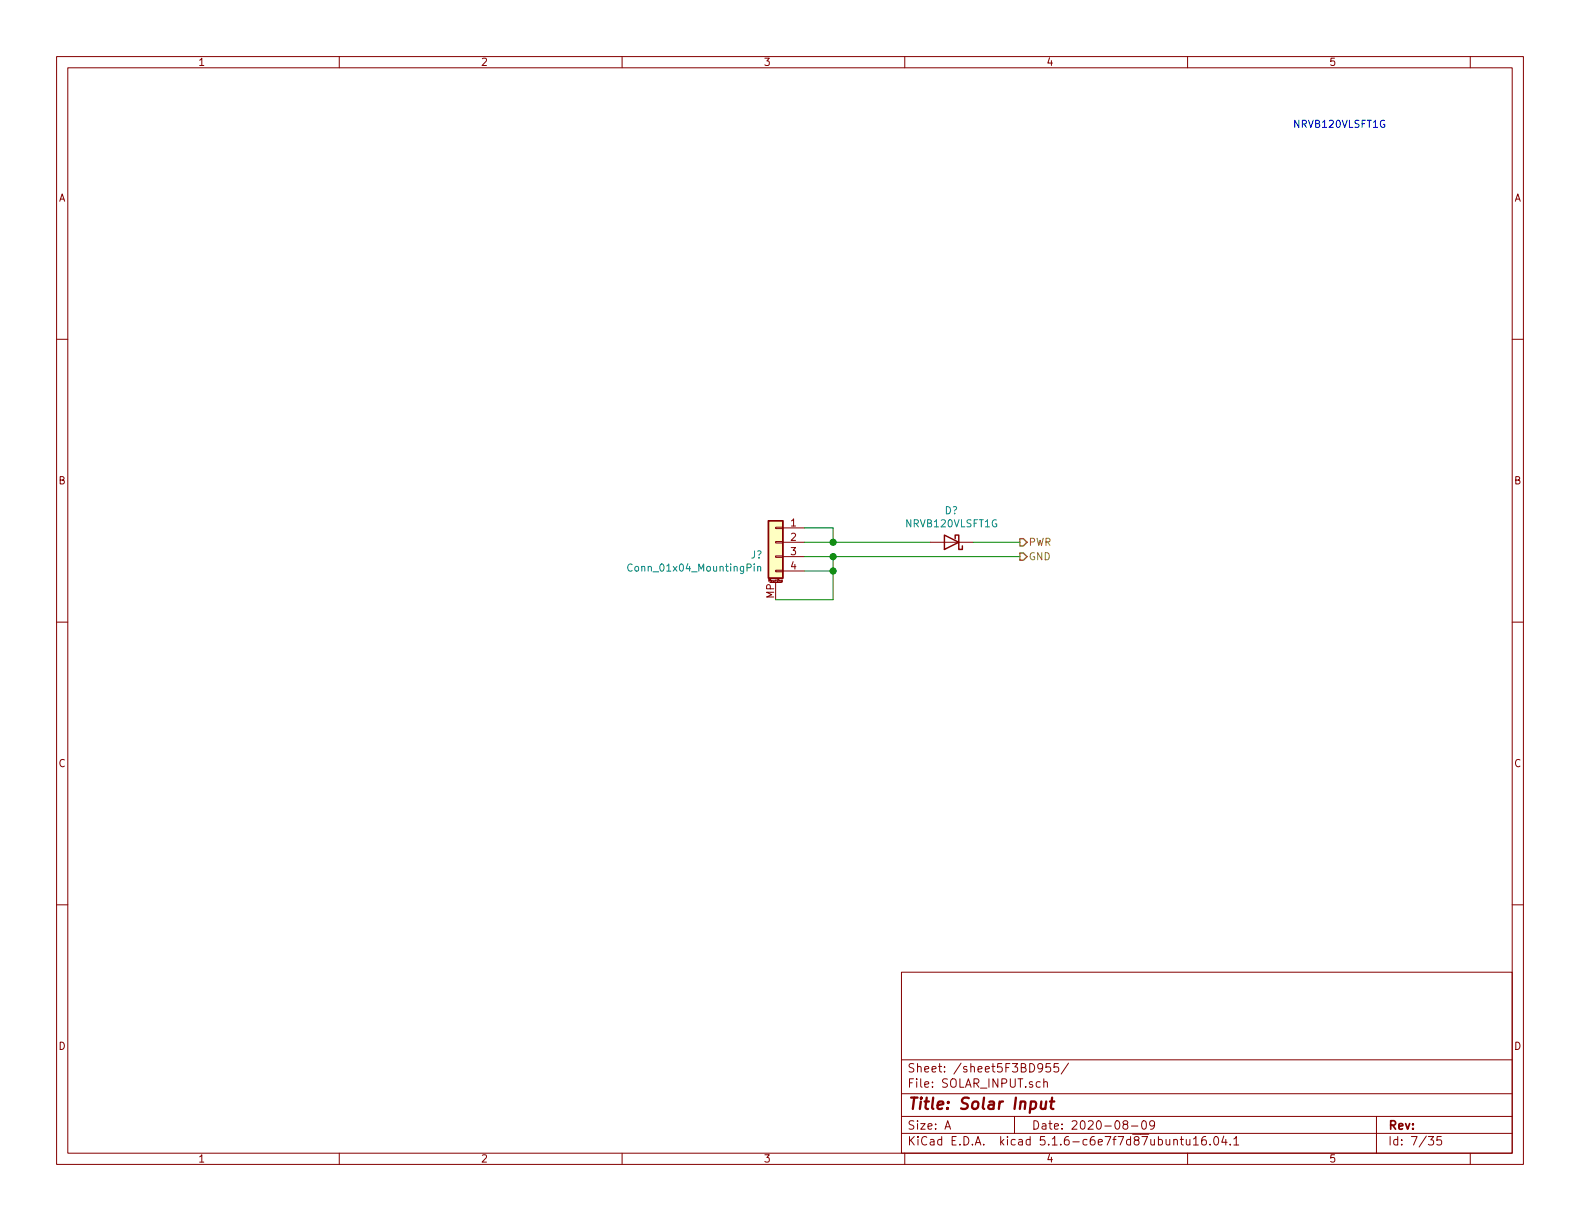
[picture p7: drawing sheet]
<svg xmlns="http://www.w3.org/2000/svg" width="279mm" height="216mm" viewBox="0 0 279 216" stroke-linecap="round" stroke-linejoin="round" font-family="sans-serif">
<g fill="none" stroke="#840000" stroke-width=".18">
<path d="M10 10h259.4v195.9h-259.4zM12 12h255.4v191.9h-255.4zM60 10v2M110 10v2M160 10v2M210 10v2M260 10v2M10 60h2M267.4 60h2M137.2 98.3h1.2v.3h-1.2zM137.2 93.2h1.2v.3h-1.2zM137.2 95.8h1.2v.2h-1.2z"/>
<path d="M138.4 93.3h3.8M138.4 95.9h3.8M138.4 98.4h3.8M164.5 95.9h7.6M10 110h2M136.1 103h2.1M137.2 100.8h1.2v.3h-1.2zM137.2 103v3M138.3 102.6v.3h-.1M138.3 102.6h-.1v.2h.1M138.4 101h3.8M267.4 110h2"/>
<path d="M10 160h2M267.4 160h2M159.4 171.9h108v32h-108zM159.4 197.4h108M159.4 193.4h108M159.4 187.4h108M167.1 199.7l.5-1.5 .5 1.5M167.2 199.2h.8M179.4 197.4v3M183.9 191.3h-.4l-.3 .2 .2 .7h.5M184.4 188.7l-.3 .3h-.3l-.3-.3v-.4l.2-.2h.4l.2 .1a1.13 1.13 0 0 1-.2 1.3l-.4 .1M184.6 191.4l.2-.1h.4v1"/>
<path d="M184.6 190.8v1.5M185.7 188.1h-.7l-.1 .7 .3-.2 .4 .1 .2 .2-.1 .5-.2 .2-.6-.2M187.1 188.1h-.7v.7l.2-.2 .5 .1 .1 .2-.1 .5-.2 .2-.5-.2M189 188l-1.3 1.9M198.9 198.8l-.3-.3 .1-.2a.48 .48 0 0 1 .6-.1l.1 .3-.1 .3-.6 .1a.48 .48 0 0 0 0 .6l.2 .2 .5-.2v-.4l-.2-.3M200.1 199.1h1.1M202 198.3l.4-.1a.94 .94 0 0 1 0 1.5 .82 .82 0 0 1-.4-1.4zM204.2 198.8l-.3 .3h-.3l-.3-.3v-.3l.2-.3h.4l.2 .1a1.13 1.13 0 0 1-.2 1.3l-.4 .1M243.4 197.4v6.5M60 203.9v2M110 203.9v2M159.4 200.4h108"/>
<path d="M160 203.9v2M207.6 201.6l.2-.1h.3l.1 1M208.7 201.5h.6M208.9 201v1.3l.4 .2M209.8 201.5l.1 .9 .3 .1 .2-.2M210 203.9v2M210.4 201.5v1M211 201.4l.5-.4v1.5M211 202.5h.9M213.2 201a.59 .59 0 0 0-.7 .6v.7l.3 .2 .5-.2v-.5l-.1-.2-.4-.1-.3 .3M214 202.3v.2M214.8 201h.2a.8 .8 0 0 1 .5 .7 .8 .8 0 0 1-.5 .8 1 1 0 0 1-.2-1.5z"/>
<path d="M216.4 200.9l-.3 1.1h.9M216.8 201.5v1M217.6 202.3v.2M218.2 201.4l.4-.4v1.5M218.2 202.5h.8M252.6 201h.9l-.5 .5 .4 .2v.6l-.2 .2-.6-.2M254.9 201h-.7l-.1 .7 .2-.2 .5 .1 .1 .2v.5l-.2 .2-.6-.2M260 203.9v2"/>
</g>
<path d="M184.1 194.8v1.2a.56 .56 0 0 0 .8-.1M185 194.8l-.2 1.3M185.7 194.8h.7M186.1 194.1l-.3 1.7 .1 .2 .4 .1" fill="none" stroke="#840000" stroke-width=".41"/>
<path d="M135.9 92.1h2.5v10.1h-2.5z" fill="#ffffc2" stroke="#ffffc2" stroke-width=".18"/>
<path d="M135.9 92.1h2.5v10.1h-2.5zM167 94.6l2.5 1.3-2.5 1.3zM168.9 95.3v-.7h.6v2.6h.7v-.7" fill="none" stroke="#840000" stroke-width=".25"/>
<path d="M111.8 99.8a.6 .6 0 0 0-.8 .5 .6 .6 0 0 0 .6 .7l.2-.1M133.4 99.7v.1M133.4 100.2v.8M134 100.3l.2-.1h.3v.8M134 100.2v.8" fill="none" stroke="#008484" stroke-width=".18"/>
<path d="M142.2 93.3h5.1v2.6M142.2 95.9h22.3M142.2 98.4h38.1M147.3 98.4v7.6h-10.1M172.1 95.9h8.2M142.2 101h5.1" fill="none" stroke="#008400" stroke-width=".18"/>
<path d="M180.3 95.3h.7l.6 .6-.6 .6h-.7zM180.3 97.8h.7l.6 .6-.6 .7h-.7z" fill="none" stroke="#848400" stroke-width=".25"/>
<path d="M244.8 21.3a.59 .59 0 0 0-.7 .6 .59 .59 0 0 0 .7 .6l.1-.5h-.3" fill="none" stroke="#0000c2" stroke-width=".18"/>
<g fill="#008400" stroke="#008400" stroke-width=".25">
<circle cx="147.3" cy="101" r=".51"/>
<circle cx="147.3" cy="95.9" r=".51"/>
<circle cx="147.3" cy="98.4" r=".51"/>
</g>
<text font-size="2.8" fill="#840000" x="160.4" y="196.2">Title: Solar Input</text>
<g font-size="2.1" fill="#840000">
<text x="160.4" y="189.6">Sheet: /sheet5F3BD955/</text>
<text x="160.4" y="192.3">File: SOLAR_INPUT.sch</text>
<text x="160.4" y="202.5">KiCad E.D.A. kicad 5.1.6-c6e7f7d87ubuntu16.04.1</text>
<text x="160.4" y="199.7">Size: A</text>
<text x="182.4" y="199.7">Date: 2020-08-09</text>
<text x="245.4" y="199.7">Rev:</text>
<text x="245.4" y="202.5">Id: 7/35</text>
</g>
<g font-size="1.8" fill="#840000">
<text x="35" y="11.6">1</text>
<text x="85" y="11.6">2</text>
<text x="135" y="11.6">3</text>
<text x="185" y="11.6">4</text>
<text x="235" y="11.6">5</text>
<text x="10.4" y="35.6">A</text>
<text x="267.8" y="35.6">A</text>
<text x="10.4" y="85.6">B</text>
<text x="267.8" y="85.6">B</text>
<text x="139.9" y="93.1">1</text>
<text x="139.9" y="95.6">2</text>
<text x="139.9" y="98.2">3</text>
<text x="139.9" y="100.7">4</text>
<text x="136.9" y="105.8" transform="rotate(-90 136.9 105.8)">MP</text>
<text x="10.4" y="135.6">C</text>
<text x="267.8" y="135.6">C</text>
<text x="10.4" y="185.6">D</text>
<text x="267.8" y="185.6">D</text>
<text x="35" y="205.5">1</text>
<text x="85" y="205.5">2</text>
<text x="135" y="205.5">3</text>
<text x="185" y="205.5">4</text>
<text x="235" y="205.5">5</text>
</g>
<text font-size="1.8" fill="#0000c2" x="228.6" y="22.6">NRVB120VLSFT1G</text>
<g font-size="1.8" fill="#008484">
<text x="160.3" y="93.2">NRVB120VLSFT1G</text>
<text x="167.1" y="90.9">D?</text>
<text x="111.8" y="101.1">Conn_01x04_MountingPin</text>
<text x="132.8" y="98.8">J?</text>
</g>
<g font-size="1.8" fill="#848400">
<text x="181.9" y="96.5">PWR</text>
<text x="181.9" y="99.1">GND</text>
</g>
<text font-size=".5" fill="#840000" x="136" y="102.8">Mounting</text>
</svg>
